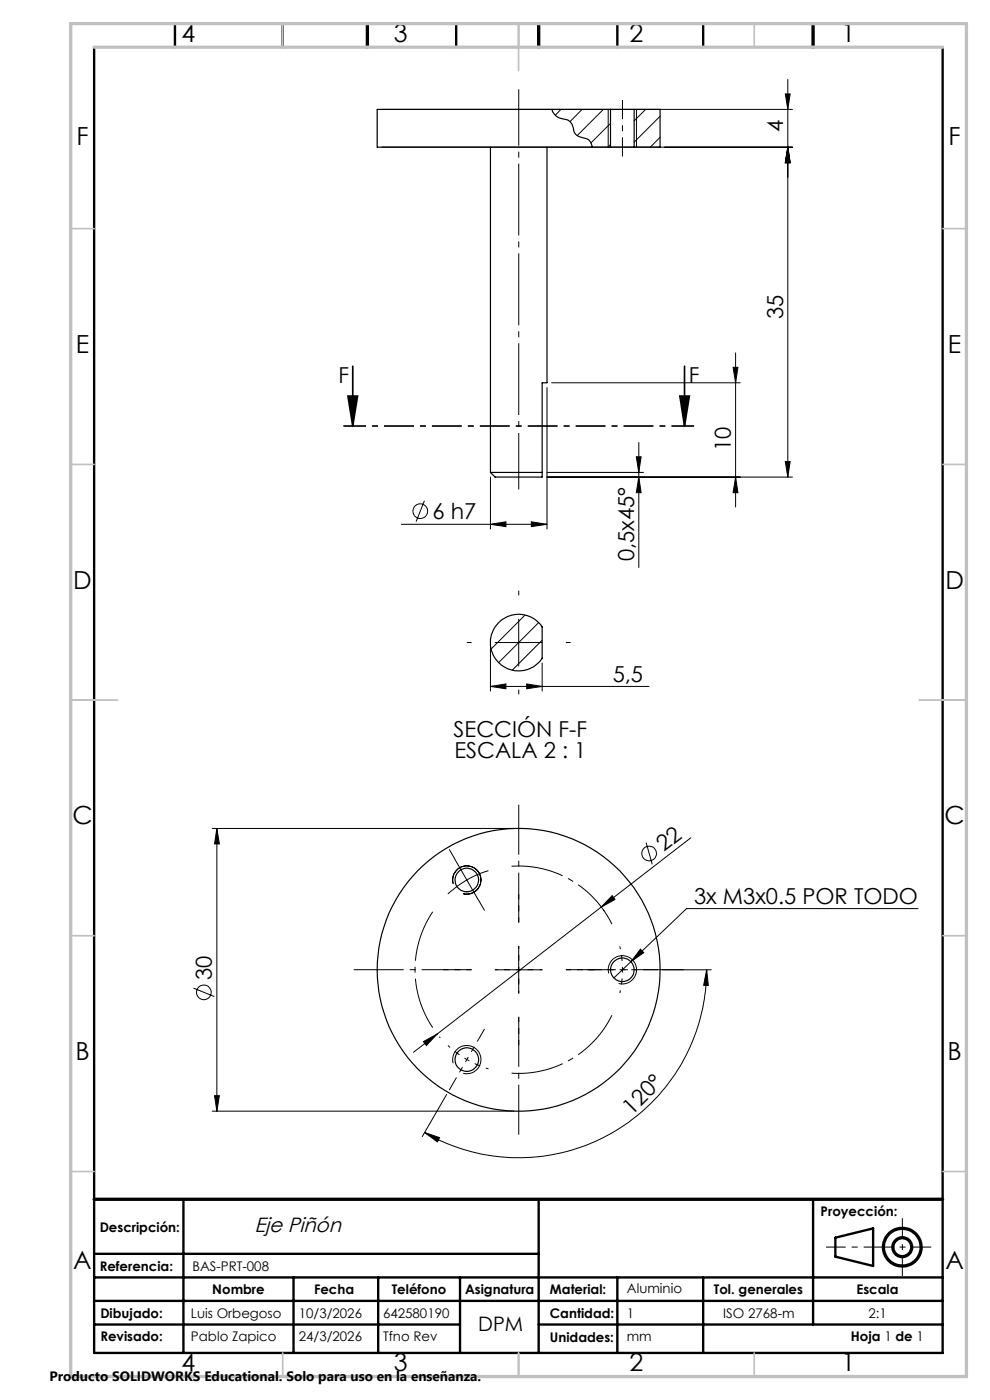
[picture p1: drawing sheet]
<svg xmlns="http://www.w3.org/2000/svg" width="210mm" height="297mm" viewBox="0 0 210 297" stroke-linecap="round" stroke-linejoin="round" font-family="sans-serif">
<g fill="none" stroke="#000" stroke-width=".21">
<path d="M166.6 19.9h1l-.5 3.3zM167.1 16.9v84.3M81 23.2h87.1M81 31.2h87.1M119 23.2l-1.2 1.2M123.5 23.2l-2.6 2.6M128 23.2l-5.6 5.5M129 23.2v8M129.5 26.2l-4.2 4.1M129.5 30.7l-.5 .5M135 23.2v8M136.9 23.2l-2.4 2.4"/>
<path d="M140 24.7l-5.5 5.5M140 29.1l-2.1 2.1M167.1 31.2l.5 3.3h-1zM155.5 77.9h1l-.5 3.3zM156 74.9v32.7M116 82.2v30M117 81.2h40M135 96.9h1l-.5 3.3zM135.5 93.9v26.5M166.6 97.9h1l-.5 3.3zM85.1 111.2h30.9M90 106.2l-1.7 4.5"/>
<path d="M104 111.2l3.3-.5v1zM104 101.2v11M112.7 110.7l3.3 .5-3.3 .5zM116 101.2h52.1M116 100.2h20.5M135.5 101.2l.5 3.3h-1zM156 101.2l.5 3.3h-1zM104 137.3v9.3M105 136.3h10M110 131.3v10M111.4 130.5l-7.2 7.2M114.3 132.1l-8.5 8.5"/>
<path d="M115 135.8l-6.3 6.4M104 145.6l3.3-.5v1zM104 145.6h33.7M111.7 145.1l3.3 .5-3.3 .5zM115 140.6v6M45 175.8h64M46 175.8l.5 3.2h-1zM46 175.8v59.9M137.1 178.7l1.3 4.7M146.5 177.7l-53.8 41.7M96.1 187.5a2.99 2.99 0 0 1 2.7-3.8 2.99 2.99 0 0 1 3.2 3.2 2.99 2.99 0 0 1-3.8 2.7M96.5 182.3l5 8.7"/>
<path d="M103.6 184.7a21.9 21.9 0 0 0-8.6 4.9M128 193.1l.2 .1M129.9 190l.6 .8-3 1.6zM194.7 192.8h-49.1l-15.4 14.7M41 209.6l4.5 1.8M92.7 219.4l-5 3.8M93.2 220l.1 .1M105 205.7h10M110 200.7v10M129.1 206.5a2.99 2.99 0 0 1 2.6-3.7 2.99 2.99 0 0 1 3.3 3.2 2.99 2.99 0 0 1-3.8 2.6M135.9 201.4l.7 .7-2.8 1.9zM140.5 205.7h10.4"/>
<path d="M149.9 205.7l.3 3.4-.9-.1zM149.9 205.7a39.9 39.9 0 0 1-59.8 34.6M45 235.7h64M45.5 232.4h1l-.5 3.3zM89.8 221l2.9-1.6-2.2 2.4zM94.8 232.2l-5.2 8.9M96.1 225.6a2.99 2.99 0 0 1 2.7-3.8 2.99 2.99 0 0 1 3.2 3.2 2.99 2.99 0 0 1-3.8 2.7M90.1 240.3l3.1 1-.4 .9z"/>
<circle cx="89.1" cy="108.4" r="1.55"/>
<circle cx="137.7" cy="181.1" r="1.56"/>
<circle cx="43.2" cy="210.5" r="1.55"/>
</g>
<g fill="none" stroke="#000" stroke-width=".25">
<path d="M104 31.2v69M116 31.2v50h-1v19M117.1 23.2h-37.1v8h45.7M117.1 23.2a2.89 2.89 0 0 0 2.8 2.1 2.51 2.51 0 0 1 1.8 2.6 3 3 0 0 0 2.7 1.5 2.19 2.19 0 0 1 1.3 1.8M117.1 23.2h12.4M125.7 31.2h3.8M129.5 31.2h5M129.5 23.2h5M129.5 23.2v8M134.5 23.2h5.5v8h-5.5M134.5 23.2v8M104 100.2h11"/>
<path d="M104 100.2l1 1h10v-1M105.9 132a6 6 0 0 1 9.1 1v6.6a6 6 0 0 1-8.8 1.3 6 6 0 0 1-.3-8.9z"/>
<circle cx="99" cy="186.7" r="2.5"/>
<circle cx="110" cy="205.7" r="30"/>
<circle cx="132" cy="205.7" r="2.5"/>
<circle cx="99" cy="224.8" r="2.5"/>
</g>
<path d="M74.8 77.7v12.7M145.2 77.7v12.7M73.8 84h2l-1 6.4zM144.2 84h2l-1 6.4z" fill="none" stroke="#000" stroke-width=".35"/>
<g fill="none" stroke="#000" stroke-width=".7" stroke-linecap="butt">
<circle cx="191.4" cy="264.6" r="4"/>
<circle cx="191.4" cy="264.6" r="2"/>
</g>
<path d="M110 205.7v-5M110 205.7h-5M110 205.7v5M110 205.7h5M132 205.7l-.1-2.5-.4-2.4M132 205.7l-.1 2.5-.4 2.5M132 205.7h5M132 205.7h-5M99 224.8l2.3 1.1 2.3 .9M99 224.8l-2.1-1.4-1.9-1.6M99 224.8l-2.5 4.3M99 224.8l2.5-4.4" fill="none" stroke="#000" stroke-width=".21" stroke-dasharray="15.2 1.3 1.3 1.3" stroke-dashoffset="14.6" stroke-linecap="butt"/>
<path d="M91.8 193.4a22 22 0 0 0 0 24.6M129.8 196.1a22 22 0 0 0-21.3-12.3M108.5 227.7a22 22 0 0 0 21.3-12.3" fill="none" stroke="#000" stroke-width=".21" stroke-dasharray="15.2 1.3 1.3 1.3" stroke-dashoffset="4.1" stroke-linecap="butt"/>
<path d="M100 136.3h-1M110 126.3v-1M120 136.3h1M110 146.3v1M96.5 182.3l-1.2-2.1M101.5 191l1.3 2.2M127 205.7h-2.5M137 205.7h2.5M96.5 229.1l-1.2 2.2M101.5 220.4l1.3-2.1" fill="none" stroke="#000" stroke-width=".21" stroke-dasharray="15.2 1.3 1.3 1.3" stroke-linecap="butt"/>
<path d="M110 103.8v-84.9" fill="none" stroke="#000" stroke-width=".21" stroke-dasharray="15.2 1.3 1.3 1.3" stroke-dashoffset="3.3" stroke-linecap="butt"/>
<path d="M132 33.2v-12" fill="none" stroke="#000" stroke-width=".21" stroke-dasharray="6.3 1.3 1.3 1.3" stroke-dashoffset="2.3" stroke-linecap="butt"/>
<path d="M147.2 90.4h-74.4" fill="none" stroke="#000" stroke-width=".35" stroke-dasharray="6.3 1.3 1.3 1.3" stroke-dashoffset="1.5" stroke-linecap="butt"/>
<path d="M197.5 264.6h-22.3" fill="none" stroke="#000" stroke-width=".21" stroke-dasharray="6.3 1.3 1.3 1.3" stroke-dashoffset="2.2" stroke-linecap="butt"/>
<path d="M191.4 258.4v12.3" fill="none" stroke="#000" stroke-width=".21" stroke-dasharray="6.3 1.3 1.3 1.3" stroke-dashoffset="2.1" stroke-linecap="butt"/>
<path d="M110 195.7v-6M100 205.7h-6M110 215.7v6M120 205.7h6" fill="none" stroke="#000" stroke-width=".21" stroke-dasharray="15.2 1.3 1.3 1.3" stroke-dashoffset="14.1" stroke-linecap="butt"/>
<path d="M110 195.7v-25M100 205.7h-25M110 215.7v25M120 205.7h25" fill="none" stroke="#000" stroke-width=".21" stroke-dasharray="15.2 1.3 1.3 1.3" stroke-dashoffset="4.6" stroke-linecap="butt"/>
<g fill="none" stroke="#000" stroke-width=".5">
<path d="M20 10v277h180v-277M37.1 5v5M60 5v5M96.8 5v5M131 5v5M149.2 5v5M38.9 254.4v32.6M114.3 254.4v32.6M172.5 254.4v26.6M20 266h94.3M20 271h180M20 276h180"/>
<path d="M62.3 271v16M80.2 271v16M97.6 271v16M131 271v16M149.2 271v16M177.2 262.6l8-2v8l-8-2zM20 281h77.6M114.3 281h85.7"/>
</g>
<path d="M77.9 5v5M114.3 5v5M172.5 5v5M20 254.4h180" fill="none" stroke="#000" stroke-width=".7"/>
<g fill="none" stroke="#c0c0c0" stroke-width=".35">
<path d="M60 5v5M110 5v10M160 5v5M15 48.5h5M200 48.5h5M15 98.5h5M200 98.5h5M15 148.5h10M195 148.5h10M15 198.5h5M200 198.5h5M15 248.5h5"/>
<path d="M200 248.5h5M60 287v5M110 287v5M160 287v5"/>
</g>
<path d="M15 5h190v287h-190zM20 10h180" fill="none" stroke="#c0c0c0" stroke-width=".7"/>
<g fill="#000">
<path d="M135.9 201.4l.7 .7-2.8 1.9z"/>
<path d="M166.6 19.9h1l-.5 3.3zM167.1 31.2l.5 3.3h-1zM155.5 77.9h1l-.5 3.3zM156 101.2l.5 3.3h-1zM167.1 31.2l.5 3.3h-1zM166.6 97.9h1l-.5 3.3z"/>
<path d="M144.2 84h2l-1 6.4zM73.8 84h2l-1 6.4z"/>
<path d="M104 111.2l3.3-.5v1zM112.7 110.7l3.3 .5-3.3 .5z"/>
<path d="M135.5 101.2l.5 3.3h-1zM135 96.9h1l-.5 3.3z"/>
<path d="M111.7 145.1l3.3 .5-3.3 .5zM104 145.6l3.3-.5v1z"/>
<path d="M46 175.8l.5 3.2h-1zM45.5 232.4h1l-.5 3.3z"/>
<path d="M89.8 221l2.9-1.6-2.2 2.4zM129.9 190l.6 .8-3 1.6z"/>
<path d="M90.1 240.3l3.1 1-.4 .9zM149.9 205.7l.3 3.4-.9-.1z"/>
</g>
<g font-size="5.3">
<text x="38.5" y="8.9">4</text>
<text x="83.5" y="8.9">3</text>
<text x="133.5" y="8.9">2</text>
<text x="178.5" y="8.9">1</text>
<text x="16.2" y="30.7">F</text>
<text x="201.2" y="30.7">F</text>
<text x="16.1" y="74.9">E</text>
<text x="201.1" y="74.9">E</text>
<text x="15.5" y="124.9">D</text>
<text x="200.5" y="124.9">D</text>
<text x="15.4" y="174.9">C</text>
<text x="200.4" y="174.9">C</text>
<text x="16" y="224.9">B</text>
<text x="201" y="224.9">B</text>
<text x="15.5" y="269.2">A</text>
<text x="200.5" y="269.2">A</text>
<text x="38.5" y="290.9">4</text>
<text x="83.5" y="290.9">3</text>
<text x="133.5" y="290.9">2</text>
<text x="178.5" y="290.9">1</text>
</g>
<g font-size="4.7">
<text x="166.1" y="28.1" transform="rotate(-90 166.1 28.1)">4</text>
<text x="166.1" y="67.7" transform="rotate(-90 166.1 67.7)">35</text>
<text x="71.8" y="81.2">F</text>
<text x="146.1" y="81.2">F</text>
<text x="155" y="95.7" transform="rotate(-90 155 95.7)">10</text>
<text x="91.7" y="110.1">6 h7</text>
<text x="134.5" y="119.1" transform="rotate(-90 134.5 119.1)">0,5x45°</text>
<text x="130" y="144.6">5,5</text>
<text x="96.2" y="156.4">SECCIÓN F-F</text>
<text x="96.4" y="160.9">ESCALA 2 : 1</text>
<text x="140.8" y="180.8" transform="rotate(-38 140.8 180.8)">22</text>
<text x="147.2" y="191.7">3x M3x0.5 POR TODO</text>
<text x="45" y="207.9" transform="rotate(-90 45 207.9)">30</text>
<text x="134" y="236.7" transform="rotate(-45 134 236.7)">120°</text>
</g>
<text font-size="4.4" x="54" y="261.3">Eje Piñón</text>
<text font-size="4.2" x="101.4" y="282.3">DPM</text>
<text font-size="2.9" x="10.5" y="292.9">Producto SOLIDWORKS Educational. Solo para uso en la enseñanza.</text>
<g font-size="2.8">
<text x="21.1" y="261.3">Descripción:</text>
<text x="174.1" y="258">Proyección:</text>
<text x="21.1" y="269.7">Referencia:</text>
<text x="40.8" y="269.7">BAS-PRT-008</text>
<text x="45" y="274.5">Nombre</text>
<text x="66.6" y="274.5">Fecha</text>
<text x="83.1" y="274.5">Teléfono</text>
<text x="98.6" y="274.5">Asignatura</text>
<text x="116.7" y="274.5">Material:</text>
<text x="133" y="274.4">Aluminio</text>
<text x="151.4" y="274.5">Tol. generales</text>
<text x="181.7" y="274.5">Escala</text>
<text x="21.3" y="279.7">Dibujado:</text>
<text x="40.5" y="279.7">Luis Orbegoso</text>
<text x="63.4" y="279.7">10/3/2026</text>
<text x="81.3" y="279.7">642580190</text>
<text x="116.7" y="279.7">Cantidad:</text>
<text x="133" y="279.6">1</text>
<text x="153.4" y="279.7">ISO 2768-m</text>
<text x="184.2" y="279.7">2:1</text>
<text x="21.3" y="284.6">Revisado:</text>
<text x="40.5" y="284.6">Pablo Zapico</text>
<text x="63.4" y="284.6">24/3/2026</text>
<text x="81.3" y="284.6">Tfno Rev</text>
<text x="116.7" y="284.6">Unidades:</text>
<text x="133" y="284.5">mm</text>
<text x="180.5" y="284.5">Hoja 1 de 1</text>
</g>
</svg>
